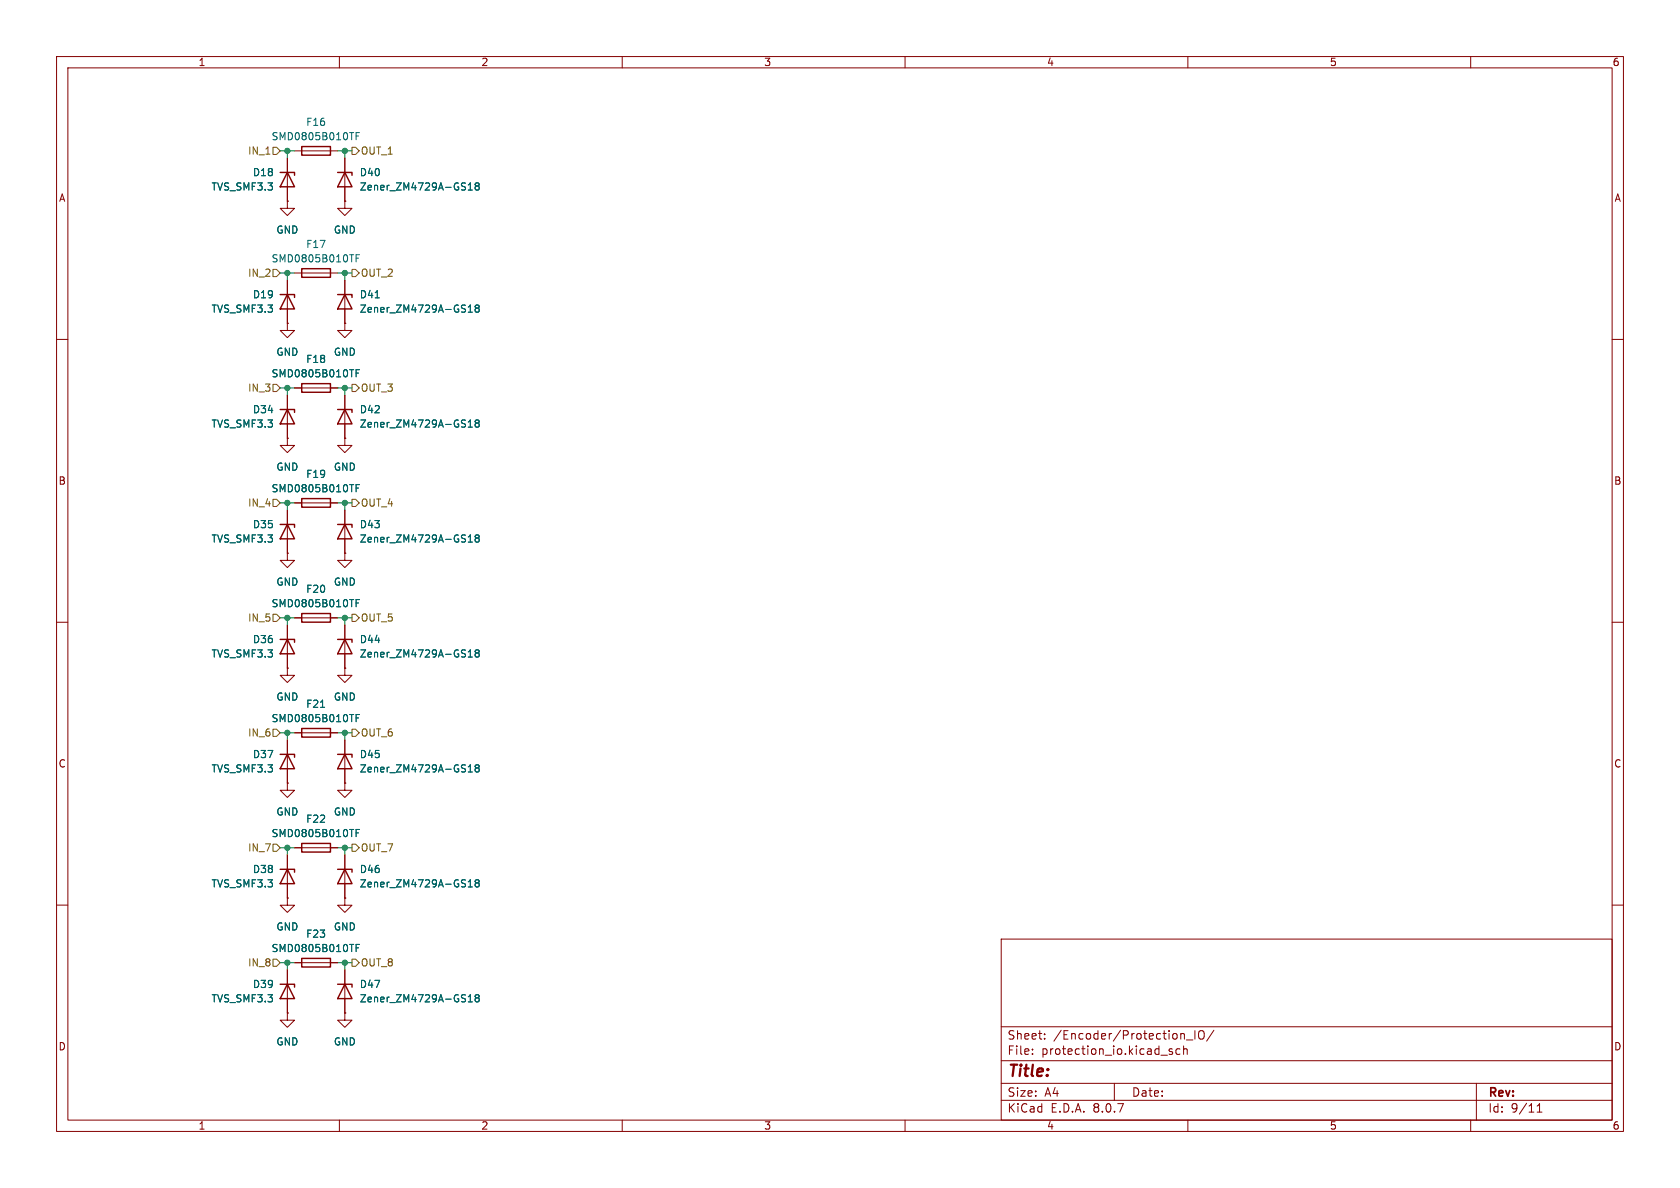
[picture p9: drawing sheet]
(kicad_sch
 (version 20250114)
 (generator "eeschema")
 (generator_version "9.0")
 (paper "A4")
 (lib_symbols
  (symbol "Device:D_Zener"
   (pin_numbers (hide yes))
   (pin_names
    (offset 1.016) (hide yes)) (exclude_from_sim no) (in_bom yes) (on_board yes)
   (property "Reference" "D" (at 0 2.54 0) (effects (font (size 1.27 1.27))))
   (property "Value" "D_Zener" (at 0 -2.54 0) (effects (font (size 1.27 1.27))))
   (property "Footprint" "" (at 0 0 0) (effects (font (size 1.27 1.27)) (hide yes)))
   (property "Datasheet" "~" (at 0 0 0) (effects (font (size 1.27 1.27)) (hide yes)))
   (property "Description" "Zener diode" (at 0 0 0) (effects (font (size 1.27 1.27)) (hide yes)))
   (symbol "D_Zener_0_1"
    (polyline (pts (xy -1.27 -1.27) (xy -1.27 1.27) (xy -0.762 1.27)) (stroke (width 0.254) (type default)) (fill (type none)))
    (polyline (pts (xy 1.27 0) (xy -1.27 0)) (stroke (width 0) (type default)) (fill (type none)))
    (polyline (pts (xy 1.27 -1.27) (xy 1.27 1.27) (xy -1.27 0) (xy 1.27 -1.27)) (stroke (width 0.254) (type default)) (fill (type none))))
   (symbol "D_Zener_1_1"
    (pin passive line (at -3.81 0 0) (length 2.54) (name "K" (effects (font (size 1.27 1.27)))) (number "1" (effects (font (size 1.27 1.27)))))
    (pin passive line (at 3.81 0 180) (length 2.54) (name "A" (effects (font (size 1.27 1.27)))) (number "2" (effects (font (size 1.27 1.27))))))
   (embedded_fonts no))
  (symbol "Device:Fuse"
   (pin_numbers (hide yes))
   (pin_names
    (offset 0)) (exclude_from_sim no) (in_bom yes) (on_board yes)
   (property "Reference" "F" (at 2.032 0 90) (effects (font (size 1.27 1.27))))
   (property "Value" "Fuse" (at -1.905 0 90) (effects (font (size 1.27 1.27))))
   (property "Footprint" "" (at -1.778 0 90) (effects (font (size 1.27 1.27)) (hide yes)))
   (property "Datasheet" "~" (at 0 0 0) (effects (font (size 1.27 1.27)) (hide yes)))
   (property "Description" "Fuse" (at 0 0 0) (effects (font (size 1.27 1.27)) (hide yes)))
   (symbol "Fuse_0_1"
    (rectangle (start -0.762 -2.54) (end 0.762 2.54) (stroke (width 0.254) (type default)) (fill (type none)))
    (polyline (pts (xy 0 2.54) (xy 0 -2.54)) (stroke (width 0) (type default)) (fill (type none))))
   (symbol "Fuse_1_1"
    (pin passive line (at 0 3.81 270) (length 1.27) (name "~" (effects (font (size 1.27 1.27)))) (number "1" (effects (font (size 1.27 1.27)))))
    (pin passive line (at 0 -3.81 90) (length 1.27) (name "~" (effects (font (size 1.27 1.27)))) (number "2" (effects (font (size 1.27 1.27))))))
   (embedded_fonts no))
  (symbol "Diode:PTVS5V0Z1USK"
   (pin_numbers (hide yes))
   (pin_names (hide yes)) (exclude_from_sim no) (in_bom yes) (on_board yes)
   (property "Reference" "D" (at 0 2.54 0) (effects (font (size 1.27 1.27))))
   (property "Value" "PTVS5V0Z1USK" (at 0 -2.54 0) (effects (font (size 1.27 1.27))))
   (property "Footprint" "Diode_SMD:Nexperia_DSN1608-2_1.6x0.8mm" (at 0 -4.445 0) (effects (font (size 1.27 1.27)) (hide yes)))
   (property "Datasheet" "https://assets.nexperia.com/documents/data-sheet/PTVS5V0Z1USK.pdf" (at 0 0 0) (effects (font (size 1.27 1.27)) (hide yes)))
   (property "Description" "5V, 1200W TVS unidirectional diode, DSN1608-2" (at 0 0 0) (effects (font (size 1.27 1.27)) (hide yes)))
   (symbol "PTVS5V0Z1USK_0_1"
    (polyline (pts (xy -1.27 -1.27) (xy -1.27 1.27) (xy -0.762 1.27)) (stroke (width 0.254) (type default)) (fill (type none)))
    (polyline (pts (xy 1.27 0) (xy -1.27 0)) (stroke (width 0) (type default)) (fill (type none)))
    (polyline (pts (xy 1.27 -1.27) (xy 1.27 1.27) (xy -1.27 0) (xy 1.27 -1.27)) (stroke (width 0.254) (type default)) (fill (type none))))
   (symbol "PTVS5V0Z1USK_1_1"
    (pin passive line (at -3.81 0 0) (length 2.54) (name "K" (effects (font (size 1.27 1.27)))) (number "1" (effects (font (size 1.27 1.27)))))
    (pin passive line (at 3.81 0 180) (length 2.54) (name "A" (effects (font (size 1.27 1.27)))) (number "2" (effects (font (size 1.27 1.27))))))
   (embedded_fonts no))
  (symbol "power:GND"
   (power)
   (pin_numbers (hide yes))
   (pin_names
    (offset 0) (hide yes)) (exclude_from_sim no) (in_bom yes) (on_board yes)
   (property "Reference" "#PWR" (at 0 -6.35 0) (effects (font (size 1.27 1.27)) (hide yes)))
   (property "Value" "GND" (at 0 -3.81 0) (effects (font (size 1.27 1.27))))
   (property "Footprint" "" (at 0 0 0) (effects (font (size 1.27 1.27)) (hide yes)))
   (property "Datasheet" "" (at 0 0 0) (effects (font (size 1.27 1.27)) (hide yes)))
   (property "Description" "Power symbol creates a global label with name \"GND\" , ground" (at 0 0 0) (effects (font (size 1.27 1.27)) (hide yes)))
   (symbol "GND_0_1"
    (polyline (pts (xy 0 0) (xy 0 -1.27) (xy 1.27 -1.27) (xy 0 -2.54) (xy -1.27 -1.27) (xy 0 -1.27)) (stroke (width 0) (type default)) (fill (type none))))
   (symbol "GND_1_1"
    (pin power_in line (at 0 0 270) (length 0) (name "~" (effects (font (size 1.27 1.27)))) (number "1" (effects (font (size 1.27 1.27))))))
   (embedded_fonts no)))
 (junction
  (at 60.96 88.9)
  (diameter 0)
  (color 0 0 0 0))
 (junction
  (at 60.96 48.26)
  (diameter 0)
  (color 0 0 0 0))
 (junction
  (at 60.96 109.22)
  (diameter 0)
  (color 0 0 0 0))
 (junction
  (at 50.8 68.58)
  (diameter 0)
  (color 0 0 0 0))
 (junction
  (at 60.96 68.58)
  (diameter 0)
  (color 0 0 0 0))
 (junction
  (at 50.8 149.86)
  (diameter 0)
  (color 0 0 0 0))
 (junction
  (at 50.8 88.9)
  (diameter 0)
  (color 0 0 0 0))
 (junction
  (at 50.8 48.26)
  (diameter 0)
  (color 0 0 0 0))
 (junction
  (at 60.96 149.86)
  (diameter 0)
  (color 0 0 0 0))
 (junction
  (at 50.8 109.22)
  (diameter 0)
  (color 0 0 0 0))
 (junction
  (at 60.96 129.54)
  (diameter 0)
  (color 0 0 0 0))
 (junction
  (at 50.8 170.18)
  (diameter 0)
  (color 0 0 0 0))
 (junction
  (at 50.8 129.54)
  (diameter 0)
  (color 0 0 0 0))
 (junction
  (at 60.96 26.67)
  (diameter 0)
  (color 0 0 0 0))
 (junction
  (at 50.8 26.67)
  (diameter 0)
  (color 0 0 0 0))
 (junction
  (at 60.96 170.18)
  (diameter 0)
  (color 0 0 0 0))
 (wire
  (pts (xy 59.69 129.54) (xy 60.96 129.54))
  (stroke (width 0) (type default)))
 (wire
  (pts (xy 49.53 26.67) (xy 50.8 26.67))
  (stroke (width 0) (type default)))
 (wire
  (pts (xy 50.8 170.18) (xy 52.07 170.18))
  (stroke (width 0) (type default)))
 (wire
  (pts (xy 50.8 129.54) (xy 52.07 129.54))
  (stroke (width 0) (type default)))
 (wire
  (pts (xy 60.96 149.86) (xy 62.23 149.86))
  (stroke (width 0) (type default)))
 (wire
  (pts (xy 60.96 48.26) (xy 62.23 48.26))
  (stroke (width 0) (type default)))
 (wire
  (pts (xy 60.96 26.67) (xy 62.23 26.67))
  (stroke (width 0) (type default)))
 (wire
  (pts (xy 59.69 68.58) (xy 60.96 68.58))
  (stroke (width 0) (type default)))
 (wire
  (pts (xy 50.8 149.86) (xy 52.07 149.86))
  (stroke (width 0) (type default)))
 (wire
  (pts (xy 49.53 149.86) (xy 50.8 149.86))
  (stroke (width 0) (type default)))
 (wire
  (pts (xy 50.8 49.53) (xy 50.8 48.26))
  (stroke (width 0) (type default)))
 (wire
  (pts (xy 59.69 109.22) (xy 60.96 109.22))
  (stroke (width 0) (type default)))
 (wire
  (pts (xy 50.8 26.67) (xy 52.07 26.67))
  (stroke (width 0) (type default)))
 (wire
  (pts (xy 59.69 170.18) (xy 60.96 170.18))
  (stroke (width 0) (type default)))
 (wire
  (pts (xy 50.8 171.45) (xy 50.8 170.18))
  (stroke (width 0) (type default)))
 (wire
  (pts (xy 60.96 88.9) (xy 60.96 90.17))
  (stroke (width 0) (type default)))
 (wire
  (pts (xy 60.96 88.9) (xy 62.23 88.9))
  (stroke (width 0) (type default)))
 (wire
  (pts (xy 49.53 170.18) (xy 50.8 170.18))
  (stroke (width 0) (type default)))
 (wire
  (pts (xy 50.8 90.17) (xy 50.8 88.9))
  (stroke (width 0) (type default)))
 (wire
  (pts (xy 59.69 26.67) (xy 60.96 26.67))
  (stroke (width 0) (type default)))
 (wire
  (pts (xy 60.96 68.58) (xy 62.23 68.58))
  (stroke (width 0) (type default)))
 (wire
  (pts (xy 50.8 88.9) (xy 52.07 88.9))
  (stroke (width 0) (type default)))
 (wire
  (pts (xy 49.53 48.26) (xy 50.8 48.26))
  (stroke (width 0) (type default)))
 (wire
  (pts (xy 50.8 68.58) (xy 52.07 68.58))
  (stroke (width 0) (type default)))
 (wire
  (pts (xy 50.8 151.13) (xy 50.8 149.86))
  (stroke (width 0) (type default)))
 (wire
  (pts (xy 49.53 68.58) (xy 50.8 68.58))
  (stroke (width 0) (type default)))
 (wire
  (pts (xy 49.53 88.9) (xy 50.8 88.9))
  (stroke (width 0) (type default)))
 (wire
  (pts (xy 60.96 109.22) (xy 60.96 110.49))
  (stroke (width 0) (type default)))
 (wire
  (pts (xy 50.8 110.49) (xy 50.8 109.22))
  (stroke (width 0) (type default)))
 (wire
  (pts (xy 50.8 130.81) (xy 50.8 129.54))
  (stroke (width 0) (type default)))
 (wire
  (pts (xy 60.96 48.26) (xy 60.96 49.53))
  (stroke (width 0) (type default)))
 (wire
  (pts (xy 59.69 149.86) (xy 60.96 149.86))
  (stroke (width 0) (type default)))
 (wire
  (pts (xy 49.53 129.54) (xy 50.8 129.54))
  (stroke (width 0) (type default)))
 (wire
  (pts (xy 60.96 170.18) (xy 60.96 171.45))
  (stroke (width 0) (type default)))
 (wire
  (pts (xy 60.96 68.58) (xy 60.96 69.85))
  (stroke (width 0) (type default)))
 (wire
  (pts (xy 60.96 170.18) (xy 62.23 170.18))
  (stroke (width 0) (type default)))
 (wire
  (pts (xy 59.69 88.9) (xy 60.96 88.9))
  (stroke (width 0) (type default)))
 (wire
  (pts (xy 49.53 109.22) (xy 50.8 109.22))
  (stroke (width 0) (type default)))
 (wire
  (pts (xy 50.8 109.22) (xy 52.07 109.22))
  (stroke (width 0) (type default)))
 (wire
  (pts (xy 60.96 26.67) (xy 60.96 27.94))
  (stroke (width 0) (type default)))
 (wire
  (pts (xy 50.8 48.26) (xy 52.07 48.26))
  (stroke (width 0) (type default)))
 (wire
  (pts (xy 60.96 129.54) (xy 62.23 129.54))
  (stroke (width 0) (type default)))
 (wire
  (pts (xy 60.96 129.54) (xy 60.96 130.81))
  (stroke (width 0) (type default)))
 (wire
  (pts (xy 60.96 149.86) (xy 60.96 151.13))
  (stroke (width 0) (type default)))
 (wire
  (pts (xy 50.8 69.85) (xy 50.8 68.58))
  (stroke (width 0) (type default)))
 (wire
  (pts (xy 50.8 27.94) (xy 50.8 26.67))
  (stroke (width 0) (type default)))
 (wire
  (pts (xy 59.69 48.26) (xy 60.96 48.26))
  (stroke (width 0) (type default)))
 (wire
  (pts (xy 60.96 109.22) (xy 62.23 109.22))
  (stroke (width 0) (type default)))
 (image
  (at 147.32 -24.13)
  (data))
 (hierarchical_label "IN_7"
  (shape input)
  (at 49.53 149.86 180)
  (effects (font (size 1.27 1.27)) (justify right)))
 (hierarchical_label "OUT_3"
  (shape output)
  (at 62.23 68.58 0)
  (effects (font (size 1.27 1.27)) (justify left)))
 (hierarchical_label "OUT_2"
  (shape output)
  (at 62.23 48.26 0)
  (effects (font (size 1.27 1.27)) (justify left)))
 (hierarchical_label "IN_5"
  (shape input)
  (at 49.53 109.22 180)
  (effects (font (size 1.27 1.27)) (justify right)))
 (hierarchical_label "IN_8"
  (shape input)
  (at 49.53 170.18 180)
  (effects (font (size 1.27 1.27)) (justify right)))
 (hierarchical_label "OUT_7"
  (shape output)
  (at 62.23 149.86 0)
  (effects (font (size 1.27 1.27)) (justify left)))
 (hierarchical_label "IN_2"
  (shape input)
  (at 49.53 48.26 180)
  (effects (font (size 1.27 1.27)) (justify right)))
 (hierarchical_label "OUT_5"
  (shape output)
  (at 62.23 109.22 0)
  (effects (font (size 1.27 1.27)) (justify left)))
 (hierarchical_label "IN_6"
  (shape input)
  (at 49.53 129.54 180)
  (effects (font (size 1.27 1.27)) (justify right)))
 (hierarchical_label "OUT_1"
  (shape output)
  (at 62.23 26.67 0)
  (effects (font (size 1.27 1.27)) (justify left)))
 (hierarchical_label "OUT_8"
  (shape output)
  (at 62.23 170.18 0)
  (effects (font (size 1.27 1.27)) (justify left)))
 (hierarchical_label "OUT_4"
  (shape output)
  (at 62.23 88.9 0)
  (effects (font (size 1.27 1.27)) (justify left)))
 (hierarchical_label "IN_3"
  (shape input)
  (at 49.53 68.58 180)
  (effects (font (size 1.27 1.27)) (justify right)))
 (hierarchical_label "IN_1"
  (shape input)
  (at 49.53 26.67 180)
  (effects (font (size 1.27 1.27)) (justify right)))
 (hierarchical_label "OUT_6"
  (shape output)
  (at 62.23 129.54 0)
  (effects (font (size 1.27 1.27)) (justify left)))
 (hierarchical_label "IN_4"
  (shape input)
  (at 49.53 88.9 180)
  (effects (font (size 1.27 1.27)) (justify right)))
 (symbol
  (lib_id "Device:D_Zener")
  (at 60.96 114.3 270)
  (unit 1)
  (exclude_from_sim no)
  (in_bom yes)
  (on_board yes)
  (dnp no)
  (fields_autoplaced yes)
  (property "Reference" "D44" (at 63.5 113.0299 90) (effects (font (size 1.27 1.27)) (justify left)))
  (property "Value" "Zener_ZM4729A-GS18" (at 63.5 115.5699 90) (effects (font (size 1.27 1.27)) (justify left)))
  (property "Footprint" "Diode_SMD:D_MELF" (at 60.96 114.3 0) (effects (font (size 1.27 1.27)) (hide yes)))
  (property "Datasheet" "~" (at 60.96 114.3 0) (effects (font (size 1.27 1.27)) (hide yes)))
  (property "Description" "Zener diode" (at 60.96 114.3 0) (effects (font (size 1.27 1.27)) (hide yes)))
  (pin "2")
  (pin "1"))
 (symbol
  (lib_id "power:GND")
  (at 50.8 97.79 0)
  (unit 1)
  (exclude_from_sim no)
  (in_bom yes)
  (on_board yes)
  (dnp no)
  (fields_autoplaced yes)
  (property "Reference" "#PWR0252" (at 50.8 104.14 0) (effects (font (size 1.27 1.27)) (hide yes)))
  (property "Value" "GND" (at 50.8 102.87 0) (effects (font (size 1.27 1.27))))
  (property "Footprint" "" (at 50.8 97.79 0) (effects (font (size 1.27 1.27)) (hide yes)))
  (property "Datasheet" "" (at 50.8 97.79 0) (effects (font (size 1.27 1.27)) (hide yes)))
  (property "Description" "Power symbol creates a global label with name \"GND\" , ground" (at 50.8 97.79 0) (effects (font (size 1.27 1.27)) (hide yes)))
  (pin "1"))
 (symbol
  (lib_id "power:GND")
  (at 50.8 35.56 0)
  (unit 1)
  (exclude_from_sim no)
  (in_bom yes)
  (on_board yes)
  (dnp no)
  (fields_autoplaced yes)
  (property "Reference" "#PWR0249" (at 50.8 41.91 0) (effects (font (size 1.27 1.27)) (hide yes)))
  (property "Value" "GND" (at 50.8 40.64 0) (effects (font (size 1.27 1.27))))
  (property "Footprint" "" (at 50.8 35.56 0) (effects (font (size 1.27 1.27)) (hide yes)))
  (property "Datasheet" "" (at 50.8 35.56 0) (effects (font (size 1.27 1.27)) (hide yes)))
  (property "Description" "Power symbol creates a global label with name \"GND\" , ground" (at 50.8 35.56 0) (effects (font (size 1.27 1.27)) (hide yes)))
  (pin "1"))
 (symbol
  (lib_id "power:GND")
  (at 50.8 57.15 0)
  (unit 1)
  (exclude_from_sim no)
  (in_bom yes)
  (on_board yes)
  (dnp no)
  (fields_autoplaced yes)
  (property "Reference" "#PWR0250" (at 50.8 63.5 0) (effects (font (size 1.27 1.27)) (hide yes)))
  (property "Value" "GND" (at 50.8 62.23 0) (effects (font (size 1.27 1.27))))
  (property "Footprint" "" (at 50.8 57.15 0) (effects (font (size 1.27 1.27)) (hide yes)))
  (property "Datasheet" "" (at 50.8 57.15 0) (effects (font (size 1.27 1.27)) (hide yes)))
  (property "Description" "Power symbol creates a global label with name \"GND\" , ground" (at 50.8 57.15 0) (effects (font (size 1.27 1.27)) (hide yes)))
  (pin "1"))
 (symbol
  (lib_id "Device:Fuse")
  (at 55.88 129.54 90)
  (unit 1)
  (exclude_from_sim no)
  (in_bom yes)
  (on_board yes)
  (dnp no)
  (property "Reference" "F21" (at 55.88 124.46 90) (effects (font (size 1.27 1.27))))
  (property "Value" "SMD0805B010TF" (at 55.88 127 90) (effects (font (size 1.27 1.27))))
  (property "Footprint" "Fuse:Fuse_0805_2012Metric_Pad1.15x1.40mm_HandSolder" (at 55.88 131.318 90) (effects (font (size 1.27 1.27)) (hide yes)))
  (property "Datasheet" "~" (at 55.88 129.54 0) (effects (font (size 1.27 1.27)) (hide yes)))
  (property "Description" "Fuse" (at 55.88 129.54 0) (effects (font (size 1.27 1.27)) (hide yes)))
  (pin "2")
  (pin "1"))
 (symbol
  (lib_id "power:GND")
  (at 50.8 118.11 0)
  (unit 1)
  (exclude_from_sim no)
  (in_bom yes)
  (on_board yes)
  (dnp no)
  (fields_autoplaced yes)
  (property "Reference" "#PWR0253" (at 50.8 124.46 0) (effects (font (size 1.27 1.27)) (hide yes)))
  (property "Value" "GND" (at 50.8 123.19 0) (effects (font (size 1.27 1.27))))
  (property "Footprint" "" (at 50.8 118.11 0) (effects (font (size 1.27 1.27)) (hide yes)))
  (property "Datasheet" "" (at 50.8 118.11 0) (effects (font (size 1.27 1.27)) (hide yes)))
  (property "Description" "Power symbol creates a global label with name \"GND\" , ground" (at 50.8 118.11 0) (effects (font (size 1.27 1.27)) (hide yes)))
  (pin "1"))
 (symbol
  (lib_id "power:GND")
  (at 60.96 35.56 0)
  (unit 1)
  (exclude_from_sim no)
  (in_bom yes)
  (on_board yes)
  (dnp no)
  (fields_autoplaced yes)
  (property "Reference" "#PWR0257" (at 60.96 41.91 0) (effects (font (size 1.27 1.27)) (hide yes)))
  (property "Value" "GND" (at 60.96 40.64 0) (effects (font (size 1.27 1.27))))
  (property "Footprint" "" (at 60.96 35.56 0) (effects (font (size 1.27 1.27)) (hide yes)))
  (property "Datasheet" "" (at 60.96 35.56 0) (effects (font (size 1.27 1.27)) (hide yes)))
  (property "Description" "Power symbol creates a global label with name \"GND\" , ground" (at 60.96 35.56 0) (effects (font (size 1.27 1.27)) (hide yes)))
  (pin "1"))
 (symbol
  (lib_id "Device:D_Zener")
  (at 60.96 53.34 270)
  (unit 1)
  (exclude_from_sim no)
  (in_bom yes)
  (on_board yes)
  (dnp no)
  (fields_autoplaced yes)
  (property "Reference" "D41" (at 63.5 52.0699 90) (effects (font (size 1.27 1.27)) (justify left)))
  (property "Value" "Zener_ZM4729A-GS18" (at 63.5 54.6099 90) (effects (font (size 1.27 1.27)) (justify left)))
  (property "Footprint" "Diode_SMD:D_MELF" (at 60.96 53.34 0) (effects (font (size 1.27 1.27)) (hide yes)))
  (property "Datasheet" "~" (at 60.96 53.34 0) (effects (font (size 1.27 1.27)) (hide yes)))
  (property "Description" "Zener diode" (at 60.96 53.34 0) (effects (font (size 1.27 1.27)) (hide yes)))
  (pin "2")
  (pin "1"))
 (symbol
  (lib_id "Diode:PTVS5V0Z1USK")
  (at 50.8 154.94 270)
  (unit 1)
  (exclude_from_sim no)
  (in_bom yes)
  (on_board yes)
  (dnp no)
  (property "Reference" "D38" (at 48.514 153.67 90) (effects (font (size 1.27 1.27)) (justify right)))
  (property "Value" "TVS_SMF3.3" (at 48.514 156.21 90) (effects (font (size 1.27 1.27)) (justify right)))
  (property "Footprint" "TVS:SOD3718X108N" (at 46.355 154.94 0) (effects (font (size 1.27 1.27)) (hide yes)))
  (property "Datasheet" "https://assets.nexperia.com/documents/data-sheet/PTVS5V0Z1USK.pdf" (at 50.8 154.94 0) (effects (font (size 1.27 1.27)) (hide yes)))
  (property "Description" "5V, 1200W TVS unidirectional diode, DSN1608-2" (at 50.8 154.94 0) (effects (font (size 1.27 1.27)) (hide yes)))
  (pin "2")
  (pin "1"))
 (symbol
  (lib_id "Device:Fuse")
  (at 55.88 88.9 90)
  (unit 1)
  (exclude_from_sim no)
  (in_bom yes)
  (on_board yes)
  (dnp no)
  (property "Reference" "F19" (at 55.88 83.82 90) (effects (font (size 1.27 1.27))))
  (property "Value" "SMD0805B010TF" (at 55.88 86.36 90) (effects (font (size 1.27 1.27))))
  (property "Footprint" "Fuse:Fuse_0805_2012Metric_Pad1.15x1.40mm_HandSolder" (at 55.88 90.678 90) (effects (font (size 1.27 1.27)) (hide yes)))
  (property "Datasheet" "~" (at 55.88 88.9 0) (effects (font (size 1.27 1.27)) (hide yes)))
  (property "Description" "Fuse" (at 55.88 88.9 0) (effects (font (size 1.27 1.27)) (hide yes)))
  (pin "2")
  (pin "1"))
 (symbol
  (lib_id "power:GND")
  (at 60.96 97.79 0)
  (unit 1)
  (exclude_from_sim no)
  (in_bom yes)
  (on_board yes)
  (dnp no)
  (fields_autoplaced yes)
  (property "Reference" "#PWR0260" (at 60.96 104.14 0) (effects (font (size 1.27 1.27)) (hide yes)))
  (property "Value" "GND" (at 60.96 102.87 0) (effects (font (size 1.27 1.27))))
  (property "Footprint" "" (at 60.96 97.79 0) (effects (font (size 1.27 1.27)) (hide yes)))
  (property "Datasheet" "" (at 60.96 97.79 0) (effects (font (size 1.27 1.27)) (hide yes)))
  (property "Description" "Power symbol creates a global label with name \"GND\" , ground" (at 60.96 97.79 0) (effects (font (size 1.27 1.27)) (hide yes)))
  (pin "1"))
 (symbol
  (lib_id "Device:D_Zener")
  (at 60.96 31.75 270)
  (unit 1)
  (exclude_from_sim no)
  (in_bom yes)
  (on_board yes)
  (dnp no)
  (fields_autoplaced yes)
  (property "Reference" "D40" (at 63.5 30.4799 90) (effects (font (size 1.27 1.27)) (justify left)))
  (property "Value" "Zener_ZM4729A-GS18" (at 63.5 33.0199 90) (effects (font (size 1.27 1.27)) (justify left)))
  (property "Footprint" "Diode_SMD:D_MELF" (at 60.96 31.75 0) (effects (font (size 1.27 1.27)) (hide yes)))
  (property "Datasheet" "~" (at 60.96 31.75 0) (effects (font (size 1.27 1.27)) (hide yes)))
  (property "Description" "Zener diode" (at 60.96 31.75 0) (effects (font (size 1.27 1.27)) (hide yes)))
  (pin "2")
  (pin "1"))
 (symbol
  (lib_id "power:GND")
  (at 50.8 179.07 0)
  (unit 1)
  (exclude_from_sim no)
  (in_bom yes)
  (on_board yes)
  (dnp no)
  (fields_autoplaced yes)
  (property "Reference" "#PWR0256" (at 50.8 185.42 0) (effects (font (size 1.27 1.27)) (hide yes)))
  (property "Value" "GND" (at 50.8 184.15 0) (effects (font (size 1.27 1.27))))
  (property "Footprint" "" (at 50.8 179.07 0) (effects (font (size 1.27 1.27)) (hide yes)))
  (property "Datasheet" "" (at 50.8 179.07 0) (effects (font (size 1.27 1.27)) (hide yes)))
  (property "Description" "Power symbol creates a global label with name \"GND\" , ground" (at 50.8 179.07 0) (effects (font (size 1.27 1.27)) (hide yes)))
  (pin "1"))
 (symbol
  (lib_id "Device:D_Zener")
  (at 60.96 175.26 270)
  (unit 1)
  (exclude_from_sim no)
  (in_bom yes)
  (on_board yes)
  (dnp no)
  (fields_autoplaced yes)
  (property "Reference" "D47" (at 63.5 173.9899 90) (effects (font (size 1.27 1.27)) (justify left)))
  (property "Value" "Zener_ZM4729A-GS18" (at 63.5 176.5299 90) (effects (font (size 1.27 1.27)) (justify left)))
  (property "Footprint" "Diode_SMD:D_MELF" (at 60.96 175.26 0) (effects (font (size 1.27 1.27)) (hide yes)))
  (property "Datasheet" "~" (at 60.96 175.26 0) (effects (font (size 1.27 1.27)) (hide yes)))
  (property "Description" "Zener diode" (at 60.96 175.26 0) (effects (font (size 1.27 1.27)) (hide yes)))
  (pin "2")
  (pin "1"))
 (symbol
  (lib_id "Diode:PTVS5V0Z1USK")
  (at 50.8 73.66 270)
  (unit 1)
  (exclude_from_sim no)
  (in_bom yes)
  (on_board yes)
  (dnp no)
  (property "Reference" "D34" (at 48.514 72.39 90) (effects (font (size 1.27 1.27)) (justify right)))
  (property "Value" "TVS_SMF3.3" (at 48.514 74.93 90) (effects (font (size 1.27 1.27)) (justify right)))
  (property "Footprint" "TVS:SOD3718X108N" (at 46.355 73.66 0) (effects (font (size 1.27 1.27)) (hide yes)))
  (property "Datasheet" "https://assets.nexperia.com/documents/data-sheet/PTVS5V0Z1USK.pdf" (at 50.8 73.66 0) (effects (font (size 1.27 1.27)) (hide yes)))
  (property "Description" "5V, 1200W TVS unidirectional diode, DSN1608-2" (at 50.8 73.66 0) (effects (font (size 1.27 1.27)) (hide yes)))
  (pin "2")
  (pin "1"))
 (symbol
  (lib_id "Device:Fuse")
  (at 55.88 109.22 90)
  (unit 1)
  (exclude_from_sim no)
  (in_bom yes)
  (on_board yes)
  (dnp no)
  (property "Reference" "F20" (at 55.88 104.14 90) (effects (font (size 1.27 1.27))))
  (property "Value" "SMD0805B010TF" (at 55.88 106.68 90) (effects (font (size 1.27 1.27))))
  (property "Footprint" "Fuse:Fuse_0805_2012Metric_Pad1.15x1.40mm_HandSolder" (at 55.88 110.998 90) (effects (font (size 1.27 1.27)) (hide yes)))
  (property "Datasheet" "~" (at 55.88 109.22 0) (effects (font (size 1.27 1.27)) (hide yes)))
  (property "Description" "Fuse" (at 55.88 109.22 0) (effects (font (size 1.27 1.27)) (hide yes)))
  (pin "2")
  (pin "1"))
 (symbol
  (lib_id "Diode:PTVS5V0Z1USK")
  (at 50.8 93.98 270)
  (unit 1)
  (exclude_from_sim no)
  (in_bom yes)
  (on_board yes)
  (dnp no)
  (property "Reference" "D35" (at 48.514 92.71 90) (effects (font (size 1.27 1.27)) (justify right)))
  (property "Value" "TVS_SMF3.3" (at 48.514 95.25 90) (effects (font (size 1.27 1.27)) (justify right)))
  (property "Footprint" "TVS:SOD3718X108N" (at 46.355 93.98 0) (effects (font (size 1.27 1.27)) (hide yes)))
  (property "Datasheet" "https://assets.nexperia.com/documents/data-sheet/PTVS5V0Z1USK.pdf" (at 50.8 93.98 0) (effects (font (size 1.27 1.27)) (hide yes)))
  (property "Description" "5V, 1200W TVS unidirectional diode, DSN1608-2" (at 50.8 93.98 0) (effects (font (size 1.27 1.27)) (hide yes)))
  (pin "2")
  (pin "1"))
 (symbol
  (lib_id "Device:Fuse")
  (at 55.88 48.26 90)
  (unit 1)
  (exclude_from_sim no)
  (in_bom yes)
  (on_board yes)
  (dnp no)
  (property "Reference" "F17" (at 55.88 43.18 90) (effects (font (size 1.27 1.27))))
  (property "Value" "SMD0805B010TF" (at 55.88 45.72 90) (effects (font (size 1.27 1.27))))
  (property "Footprint" "Fuse:Fuse_0805_2012Metric_Pad1.15x1.40mm_HandSolder" (at 55.88 50.038 90) (effects (font (size 1.27 1.27)) (hide yes)))
  (property "Datasheet" "~" (at 55.88 48.26 0) (effects (font (size 1.27 1.27)) (hide yes)))
  (property "Description" "Fuse" (at 55.88 48.26 0) (effects (font (size 1.27 1.27)) (hide yes)))
  (pin "2")
  (pin "1"))
 (symbol
  (lib_id "Diode:PTVS5V0Z1USK")
  (at 50.8 175.26 270)
  (unit 1)
  (exclude_from_sim no)
  (in_bom yes)
  (on_board yes)
  (dnp no)
  (property "Reference" "D39" (at 48.514 173.99 90) (effects (font (size 1.27 1.27)) (justify right)))
  (property "Value" "TVS_SMF3.3" (at 48.514 176.53 90) (effects (font (size 1.27 1.27)) (justify right)))
  (property "Footprint" "TVS:SOD3718X108N" (at 46.355 175.26 0) (effects (font (size 1.27 1.27)) (hide yes)))
  (property "Datasheet" "https://assets.nexperia.com/documents/data-sheet/PTVS5V0Z1USK.pdf" (at 50.8 175.26 0) (effects (font (size 1.27 1.27)) (hide yes)))
  (property "Description" "5V, 1200W TVS unidirectional diode, DSN1608-2" (at 50.8 175.26 0) (effects (font (size 1.27 1.27)) (hide yes)))
  (pin "2")
  (pin "1"))
 (symbol
  (lib_id "power:GND")
  (at 60.96 57.15 0)
  (unit 1)
  (exclude_from_sim no)
  (in_bom yes)
  (on_board yes)
  (dnp no)
  (fields_autoplaced yes)
  (property "Reference" "#PWR0258" (at 60.96 63.5 0) (effects (font (size 1.27 1.27)) (hide yes)))
  (property "Value" "GND" (at 60.96 62.23 0) (effects (font (size 1.27 1.27))))
  (property "Footprint" "" (at 60.96 57.15 0) (effects (font (size 1.27 1.27)) (hide yes)))
  (property "Datasheet" "" (at 60.96 57.15 0) (effects (font (size 1.27 1.27)) (hide yes)))
  (property "Description" "Power symbol creates a global label with name \"GND\" , ground" (at 60.96 57.15 0) (effects (font (size 1.27 1.27)) (hide yes)))
  (pin "1"))
 (symbol
  (lib_id "power:GND")
  (at 60.96 158.75 0)
  (unit 1)
  (exclude_from_sim no)
  (in_bom yes)
  (on_board yes)
  (dnp no)
  (fields_autoplaced yes)
  (property "Reference" "#PWR0263" (at 60.96 165.1 0) (effects (font (size 1.27 1.27)) (hide yes)))
  (property "Value" "GND" (at 60.96 163.83 0) (effects (font (size 1.27 1.27))))
  (property "Footprint" "" (at 60.96 158.75 0) (effects (font (size 1.27 1.27)) (hide yes)))
  (property "Datasheet" "" (at 60.96 158.75 0) (effects (font (size 1.27 1.27)) (hide yes)))
  (property "Description" "Power symbol creates a global label with name \"GND\" , ground" (at 60.96 158.75 0) (effects (font (size 1.27 1.27)) (hide yes)))
  (pin "1"))
 (symbol
  (lib_id "power:GND")
  (at 60.96 179.07 0)
  (unit 1)
  (exclude_from_sim no)
  (in_bom yes)
  (on_board yes)
  (dnp no)
  (fields_autoplaced yes)
  (property "Reference" "#PWR0264" (at 60.96 185.42 0) (effects (font (size 1.27 1.27)) (hide yes)))
  (property "Value" "GND" (at 60.96 184.15 0) (effects (font (size 1.27 1.27))))
  (property "Footprint" "" (at 60.96 179.07 0) (effects (font (size 1.27 1.27)) (hide yes)))
  (property "Datasheet" "" (at 60.96 179.07 0) (effects (font (size 1.27 1.27)) (hide yes)))
  (property "Description" "Power symbol creates a global label with name \"GND\" , ground" (at 60.96 179.07 0) (effects (font (size 1.27 1.27)) (hide yes)))
  (pin "1"))
 (symbol
  (lib_id "Device:D_Zener")
  (at 60.96 134.62 270)
  (unit 1)
  (exclude_from_sim no)
  (in_bom yes)
  (on_board yes)
  (dnp no)
  (fields_autoplaced yes)
  (property "Reference" "D45" (at 63.5 133.3499 90) (effects (font (size 1.27 1.27)) (justify left)))
  (property "Value" "Zener_ZM4729A-GS18" (at 63.5 135.8899 90) (effects (font (size 1.27 1.27)) (justify left)))
  (property "Footprint" "Diode_SMD:D_MELF" (at 60.96 134.62 0) (effects (font (size 1.27 1.27)) (hide yes)))
  (property "Datasheet" "~" (at 60.96 134.62 0) (effects (font (size 1.27 1.27)) (hide yes)))
  (property "Description" "Zener diode" (at 60.96 134.62 0) (effects (font (size 1.27 1.27)) (hide yes)))
  (pin "2")
  (pin "1"))
 (symbol
  (lib_id "Device:D_Zener")
  (at 60.96 73.66 270)
  (unit 1)
  (exclude_from_sim no)
  (in_bom yes)
  (on_board yes)
  (dnp no)
  (fields_autoplaced yes)
  (property "Reference" "D42" (at 63.5 72.3899 90) (effects (font (size 1.27 1.27)) (justify left)))
  (property "Value" "Zener_ZM4729A-GS18" (at 63.5 74.9299 90) (effects (font (size 1.27 1.27)) (justify left)))
  (property "Footprint" "Diode_SMD:D_MELF" (at 60.96 73.66 0) (effects (font (size 1.27 1.27)) (hide yes)))
  (property "Datasheet" "~" (at 60.96 73.66 0) (effects (font (size 1.27 1.27)) (hide yes)))
  (property "Description" "Zener diode" (at 60.96 73.66 0) (effects (font (size 1.27 1.27)) (hide yes)))
  (pin "2")
  (pin "1"))
 (symbol
  (lib_id "Device:Fuse")
  (at 55.88 26.67 90)
  (unit 1)
  (exclude_from_sim no)
  (in_bom yes)
  (on_board yes)
  (dnp no)
  (property "Reference" "F16" (at 55.88 21.59 90) (effects (font (size 1.27 1.27))))
  (property "Value" "SMD0805B010TF" (at 55.88 24.13 90) (effects (font (size 1.27 1.27))))
  (property "Footprint" "Fuse:Fuse_0805_2012Metric_Pad1.15x1.40mm_HandSolder" (at 55.88 28.448 90) (effects (font (size 1.27 1.27)) (hide yes)))
  (property "Datasheet" "~" (at 55.88 26.67 0) (effects (font (size 1.27 1.27)) (hide yes)))
  (property "Description" "Fuse" (at 55.88 26.67 0) (effects (font (size 1.27 1.27)) (hide yes)))
  (pin "2")
  (pin "1"))
 (symbol
  (lib_id "power:GND")
  (at 50.8 138.43 0)
  (unit 1)
  (exclude_from_sim no)
  (in_bom yes)
  (on_board yes)
  (dnp no)
  (fields_autoplaced yes)
  (property "Reference" "#PWR0254" (at 50.8 144.78 0) (effects (font (size 1.27 1.27)) (hide yes)))
  (property "Value" "GND" (at 50.8 143.51 0) (effects (font (size 1.27 1.27))))
  (property "Footprint" "" (at 50.8 138.43 0) (effects (font (size 1.27 1.27)) (hide yes)))
  (property "Datasheet" "" (at 50.8 138.43 0) (effects (font (size 1.27 1.27)) (hide yes)))
  (property "Description" "Power symbol creates a global label with name \"GND\" , ground" (at 50.8 138.43 0) (effects (font (size 1.27 1.27)) (hide yes)))
  (pin "1"))
 (symbol
  (lib_id "power:GND")
  (at 50.8 77.47 0)
  (unit 1)
  (exclude_from_sim no)
  (in_bom yes)
  (on_board yes)
  (dnp no)
  (fields_autoplaced yes)
  (property "Reference" "#PWR0251" (at 50.8 83.82 0) (effects (font (size 1.27 1.27)) (hide yes)))
  (property "Value" "GND" (at 50.8 82.55 0) (effects (font (size 1.27 1.27))))
  (property "Footprint" "" (at 50.8 77.47 0) (effects (font (size 1.27 1.27)) (hide yes)))
  (property "Datasheet" "" (at 50.8 77.47 0) (effects (font (size 1.27 1.27)) (hide yes)))
  (property "Description" "Power symbol creates a global label with name \"GND\" , ground" (at 50.8 77.47 0) (effects (font (size 1.27 1.27)) (hide yes)))
  (pin "1"))
 (symbol
  (lib_id "power:GND")
  (at 60.96 118.11 0)
  (unit 1)
  (exclude_from_sim no)
  (in_bom yes)
  (on_board yes)
  (dnp no)
  (fields_autoplaced yes)
  (property "Reference" "#PWR0261" (at 60.96 124.46 0) (effects (font (size 1.27 1.27)) (hide yes)))
  (property "Value" "GND" (at 60.96 123.19 0) (effects (font (size 1.27 1.27))))
  (property "Footprint" "" (at 60.96 118.11 0) (effects (font (size 1.27 1.27)) (hide yes)))
  (property "Datasheet" "" (at 60.96 118.11 0) (effects (font (size 1.27 1.27)) (hide yes)))
  (property "Description" "Power symbol creates a global label with name \"GND\" , ground" (at 60.96 118.11 0) (effects (font (size 1.27 1.27)) (hide yes)))
  (pin "1"))
 (symbol
  (lib_id "Device:Fuse")
  (at 55.88 170.18 90)
  (unit 1)
  (exclude_from_sim no)
  (in_bom yes)
  (on_board yes)
  (dnp no)
  (property "Reference" "F23" (at 55.88 165.1 90) (effects (font (size 1.27 1.27))))
  (property "Value" "SMD0805B010TF" (at 55.88 167.64 90) (effects (font (size 1.27 1.27))))
  (property "Footprint" "Fuse:Fuse_0805_2012Metric_Pad1.15x1.40mm_HandSolder" (at 55.88 171.958 90) (effects (font (size 1.27 1.27)) (hide yes)))
  (property "Datasheet" "~" (at 55.88 170.18 0) (effects (font (size 1.27 1.27)) (hide yes)))
  (property "Description" "Fuse" (at 55.88 170.18 0) (effects (font (size 1.27 1.27)) (hide yes)))
  (pin "2")
  (pin "1"))
 (symbol
  (lib_id "Device:D_Zener")
  (at 60.96 93.98 270)
  (unit 1)
  (exclude_from_sim no)
  (in_bom yes)
  (on_board yes)
  (dnp no)
  (fields_autoplaced yes)
  (property "Reference" "D43" (at 63.5 92.7099 90) (effects (font (size 1.27 1.27)) (justify left)))
  (property "Value" "Zener_ZM4729A-GS18" (at 63.5 95.2499 90) (effects (font (size 1.27 1.27)) (justify left)))
  (property "Footprint" "Diode_SMD:D_MELF" (at 60.96 93.98 0) (effects (font (size 1.27 1.27)) (hide yes)))
  (property "Datasheet" "~" (at 60.96 93.98 0) (effects (font (size 1.27 1.27)) (hide yes)))
  (property "Description" "Zener diode" (at 60.96 93.98 0) (effects (font (size 1.27 1.27)) (hide yes)))
  (pin "2")
  (pin "1"))
 (symbol
  (lib_id "power:GND")
  (at 60.96 77.47 0)
  (unit 1)
  (exclude_from_sim no)
  (in_bom yes)
  (on_board yes)
  (dnp no)
  (fields_autoplaced yes)
  (property "Reference" "#PWR0259" (at 60.96 83.82 0) (effects (font (size 1.27 1.27)) (hide yes)))
  (property "Value" "GND" (at 60.96 82.55 0) (effects (font (size 1.27 1.27))))
  (property "Footprint" "" (at 60.96 77.47 0) (effects (font (size 1.27 1.27)) (hide yes)))
  (property "Datasheet" "" (at 60.96 77.47 0) (effects (font (size 1.27 1.27)) (hide yes)))
  (property "Description" "Power symbol creates a global label with name \"GND\" , ground" (at 60.96 77.47 0) (effects (font (size 1.27 1.27)) (hide yes)))
  (pin "1"))
 (symbol
  (lib_id "power:GND")
  (at 60.96 138.43 0)
  (unit 1)
  (exclude_from_sim no)
  (in_bom yes)
  (on_board yes)
  (dnp no)
  (fields_autoplaced yes)
  (property "Reference" "#PWR0262" (at 60.96 144.78 0) (effects (font (size 1.27 1.27)) (hide yes)))
  (property "Value" "GND" (at 60.96 143.51 0) (effects (font (size 1.27 1.27))))
  (property "Footprint" "" (at 60.96 138.43 0) (effects (font (size 1.27 1.27)) (hide yes)))
  (property "Datasheet" "" (at 60.96 138.43 0) (effects (font (size 1.27 1.27)) (hide yes)))
  (property "Description" "Power symbol creates a global label with name \"GND\" , ground" (at 60.96 138.43 0) (effects (font (size 1.27 1.27)) (hide yes)))
  (pin "1"))
 (symbol
  (lib_id "Device:D_Zener")
  (at 60.96 154.94 270)
  (unit 1)
  (exclude_from_sim no)
  (in_bom yes)
  (on_board yes)
  (dnp no)
  (fields_autoplaced yes)
  (property "Reference" "D46" (at 63.5 153.6699 90) (effects (font (size 1.27 1.27)) (justify left)))
  (property "Value" "Zener_ZM4729A-GS18" (at 63.5 156.2099 90) (effects (font (size 1.27 1.27)) (justify left)))
  (property "Footprint" "Diode_SMD:D_MELF" (at 60.96 154.94 0) (effects (font (size 1.27 1.27)) (hide yes)))
  (property "Datasheet" "~" (at 60.96 154.94 0) (effects (font (size 1.27 1.27)) (hide yes)))
  (property "Description" "Zener diode" (at 60.96 154.94 0) (effects (font (size 1.27 1.27)) (hide yes)))
  (pin "2")
  (pin "1"))
 (symbol
  (lib_id "Diode:PTVS5V0Z1USK")
  (at 50.8 134.62 270)
  (unit 1)
  (exclude_from_sim no)
  (in_bom yes)
  (on_board yes)
  (dnp no)
  (property "Reference" "D37" (at 48.514 133.35 90) (effects (font (size 1.27 1.27)) (justify right)))
  (property "Value" "TVS_SMF3.3" (at 48.514 135.89 90) (effects (font (size 1.27 1.27)) (justify right)))
  (property "Footprint" "TVS:SOD3718X108N" (at 46.355 134.62 0) (effects (font (size 1.27 1.27)) (hide yes)))
  (property "Datasheet" "https://assets.nexperia.com/documents/data-sheet/PTVS5V0Z1USK.pdf" (at 50.8 134.62 0) (effects (font (size 1.27 1.27)) (hide yes)))
  (property "Description" "5V, 1200W TVS unidirectional diode, DSN1608-2" (at 50.8 134.62 0) (effects (font (size 1.27 1.27)) (hide yes)))
  (pin "2")
  (pin "1"))
 (symbol
  (lib_id "Diode:PTVS5V0Z1USK")
  (at 50.8 31.75 270)
  (unit 1)
  (exclude_from_sim no)
  (in_bom yes)
  (on_board yes)
  (dnp no)
  (property "Reference" "D18" (at 48.514 30.48 90) (effects (font (size 1.27 1.27)) (justify right)))
  (property "Value" "TVS_SMF3.3" (at 48.514 33.02 90) (effects (font (size 1.27 1.27)) (justify right)))
  (property "Footprint" "TVS:SOD3718X108N" (at 46.355 31.75 0) (effects (font (size 1.27 1.27)) (hide yes)))
  (property "Datasheet" "https://assets.nexperia.com/documents/data-sheet/PTVS5V0Z1USK.pdf" (at 50.8 31.75 0) (effects (font (size 1.27 1.27)) (hide yes)))
  (property "Description" "5V, 1200W TVS unidirectional diode, DSN1608-2" (at 50.8 31.75 0) (effects (font (size 1.27 1.27)) (hide yes)))
  (pin "2")
  (pin "1"))
 (symbol
  (lib_id "Device:Fuse")
  (at 55.88 68.58 90)
  (unit 1)
  (exclude_from_sim no)
  (in_bom yes)
  (on_board yes)
  (dnp no)
  (property "Reference" "F18" (at 55.88 63.5 90) (effects (font (size 1.27 1.27))))
  (property "Value" "SMD0805B010TF" (at 55.88 66.04 90) (effects (font (size 1.27 1.27))))
  (property "Footprint" "Fuse:Fuse_0805_2012Metric_Pad1.15x1.40mm_HandSolder" (at 55.88 70.358 90) (effects (font (size 1.27 1.27)) (hide yes)))
  (property "Datasheet" "~" (at 55.88 68.58 0) (effects (font (size 1.27 1.27)) (hide yes)))
  (property "Description" "Fuse" (at 55.88 68.58 0) (effects (font (size 1.27 1.27)) (hide yes)))
  (pin "2")
  (pin "1"))
 (symbol
  (lib_id "Diode:PTVS5V0Z1USK")
  (at 50.8 114.3 270)
  (unit 1)
  (exclude_from_sim no)
  (in_bom yes)
  (on_board yes)
  (dnp no)
  (property "Reference" "D36" (at 48.514 113.03 90) (effects (font (size 1.27 1.27)) (justify right)))
  (property "Value" "TVS_SMF3.3" (at 48.514 115.57 90) (effects (font (size 1.27 1.27)) (justify right)))
  (property "Footprint" "TVS:SOD3718X108N" (at 46.355 114.3 0) (effects (font (size 1.27 1.27)) (hide yes)))
  (property "Datasheet" "https://assets.nexperia.com/documents/data-sheet/PTVS5V0Z1USK.pdf" (at 50.8 114.3 0) (effects (font (size 1.27 1.27)) (hide yes)))
  (property "Description" "5V, 1200W TVS unidirectional diode, DSN1608-2" (at 50.8 114.3 0) (effects (font (size 1.27 1.27)) (hide yes)))
  (pin "2")
  (pin "1"))
 (symbol
  (lib_id "power:GND")
  (at 50.8 158.75 0)
  (unit 1)
  (exclude_from_sim no)
  (in_bom yes)
  (on_board yes)
  (dnp no)
  (fields_autoplaced yes)
  (property "Reference" "#PWR0255" (at 50.8 165.1 0) (effects (font (size 1.27 1.27)) (hide yes)))
  (property "Value" "GND" (at 50.8 163.83 0) (effects (font (size 1.27 1.27))))
  (property "Footprint" "" (at 50.8 158.75 0) (effects (font (size 1.27 1.27)) (hide yes)))
  (property "Datasheet" "" (at 50.8 158.75 0) (effects (font (size 1.27 1.27)) (hide yes)))
  (property "Description" "Power symbol creates a global label with name \"GND\" , ground" (at 50.8 158.75 0) (effects (font (size 1.27 1.27)) (hide yes)))
  (pin "1"))
 (symbol
  (lib_id "Diode:PTVS5V0Z1USK")
  (at 50.8 53.34 270)
  (unit 1)
  (exclude_from_sim no)
  (in_bom yes)
  (on_board yes)
  (dnp no)
  (property "Reference" "D19" (at 48.514 52.07 90) (effects (font (size 1.27 1.27)) (justify right)))
  (property "Value" "TVS_SMF3.3" (at 48.514 54.61 90) (effects (font (size 1.27 1.27)) (justify right)))
  (property "Footprint" "TVS:SOD3718X108N" (at 46.355 53.34 0) (effects (font (size 1.27 1.27)) (hide yes)))
  (property "Datasheet" "https://assets.nexperia.com/documents/data-sheet/PTVS5V0Z1USK.pdf" (at 50.8 53.34 0) (effects (font (size 1.27 1.27)) (hide yes)))
  (property "Description" "5V, 1200W TVS unidirectional diode, DSN1608-2" (at 50.8 53.34 0) (effects (font (size 1.27 1.27)) (hide yes)))
  (pin "2")
  (pin "1"))
 (symbol
  (lib_id "Device:Fuse")
  (at 55.88 149.86 90)
  (unit 1)
  (exclude_from_sim no)
  (in_bom yes)
  (on_board yes)
  (dnp no)
  (property "Reference" "F22" (at 55.88 144.78 90) (effects (font (size 1.27 1.27))))
  (property "Value" "SMD0805B010TF" (at 55.88 147.32 90) (effects (font (size 1.27 1.27))))
  (property "Footprint" "Fuse:Fuse_0805_2012Metric_Pad1.15x1.40mm_HandSolder" (at 55.88 151.638 90) (effects (font (size 1.27 1.27)) (hide yes)))
  (property "Datasheet" "~" (at 55.88 149.86 0) (effects (font (size 1.27 1.27)) (hide yes)))
  (property "Description" "Fuse" (at 55.88 149.86 0) (effects (font (size 1.27 1.27)) (hide yes)))
  (pin "2")
  (pin "1")))
